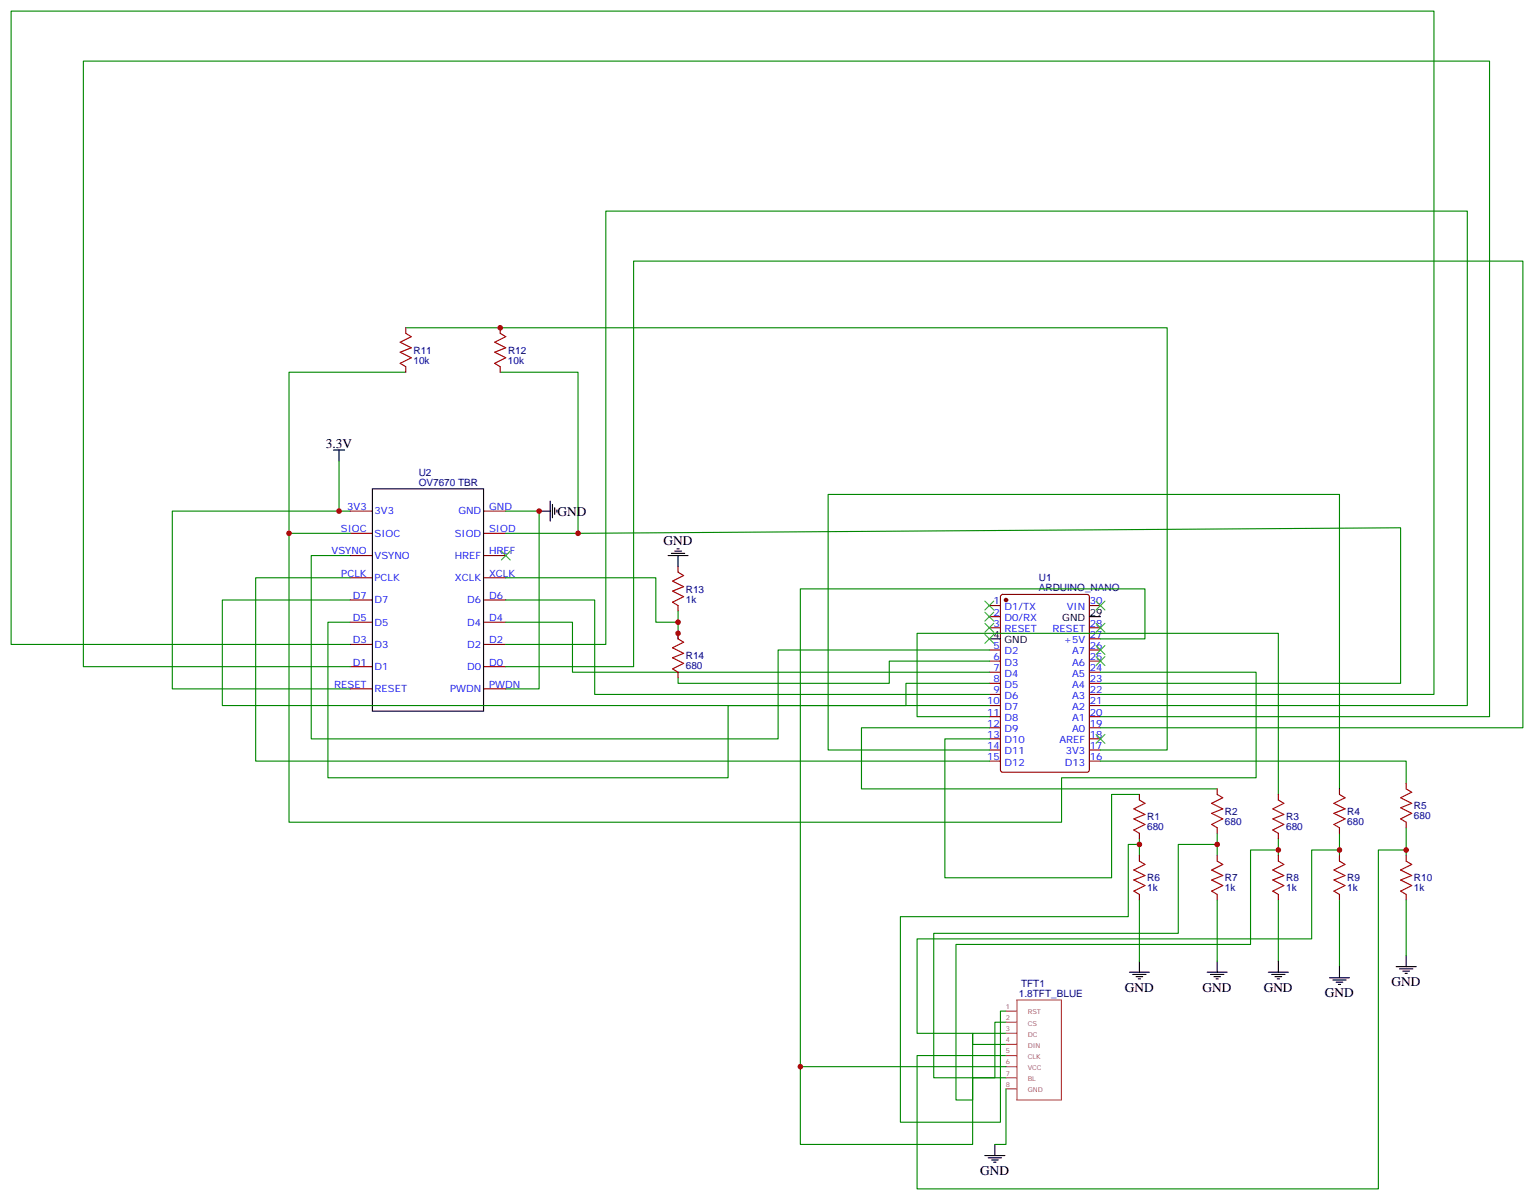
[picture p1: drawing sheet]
<svg xmlns="http://www.w3.org/2000/svg" width="487mm" height="381mm" viewBox="0 0 487 381" stroke-linecap="round" stroke-linejoin="round" font-family="sans-serif">
<g fill="none" stroke="#870000" stroke-width=".35">
<path d="M128.8 104.1v1.7M128.8 116.4v1.8M158.7 104.1v1.7M158.7 116.4v1.8M111.1 176.4h7.1M111.1 169.3h7.1M111.1 162.3h7.1M153.5 176.4h7M153.5 169.3h7M153.5 162.3h7M215.2 179.9v1.8M111.1 190.5h7.1"/>
<path d="M111.1 183.4h7.1M111.1 197.6h7.1M153.5 190.5h7M153.5 183.4h7M153.5 197.6h7M215.2 192.3v1.7M314 192.3h3.5M314 195.8h3.5M314 199.3h3.5M317.7 188.9l.5-.2h26.8l.7 .5v55.3l-.4 .6-27.1 .1-.6-.5-.1-55.3zM345.7 192.3h3.5M345.7 199.3h3.5"/>
<path d="M111.1 204.6h7.1M111.1 211.7h7.1M111.1 218.7h7.1M153.5 204.6h7M153.5 211.7h7M153.5 218.7h7M215.2 201.1v1.7M215.2 213.4v1.8M314 206.4h3.5M314 209.9h3.5M314 213.4h3.5M314 217h3.5"/>
<path d="M345.7 206.4h3.5M345.7 209.9h3.5M345.7 213.4h3.5M345.7 217h3.5M345.7 202.8h3.5M314 220.5h3.5M314 224h3.5M314 227.5h3.5M314 231.1h3.5M314 234.6h3.5M314 238.1h3.5M345.7 220.5h3.5"/>
<path d="M345.7 224h3.5M345.7 227.5h3.5M345.7 231.1h3.5M345.7 234.6h3.5M345.7 238.1h3.5M314 241.7h3.5M345.7 241.7h3.5M361.6 252.2v1.8M386.3 250.5v1.7M405.7 252.2v1.8M425.1 250.5v1.7M446.3 248.7v1.8"/>
<path d="M361.6 264.6v1.7M361.6 271.6v1.8M386.3 262.8v1.8M386.3 271.6v1.8M405.7 264.6v1.7M405.7 271.6v1.8M425.1 262.8v1.8M425.1 271.6v1.8M446.3 261.1v1.7M446.3 271.6v1.8M361.6 284v1.7M386.3 284v1.7"/>
<path d="M405.7 284v1.7M425.1 284v1.7M446.3 284v1.7"/>
</g>
<circle cx="319.3" cy="190.5" r=".53" fill="#870000" stroke="#870000" stroke-width=".35"/>
<g fill="none" stroke="#000" stroke-width=".35">
<path d="M105.8 142.9h3.6M107.6 142.9v3.5M118.2 155.2h35.3v70.6h-35.3zM174.6 159.1v6.4M171.1 162.3h3.5M175.3 160.2v4.2M176 161.2v2.1M176.7 161.9v.7M212 176.4h6.4M213.1 175.7h4.2M214.1 175h2.2M214.8 174.3h.7"/>
<path d="M215.2 176.4v3.5M345.7 195.8h3.5M314 202.8h3.5M358.4 308.7h6.4M359.5 309.4h4.2M360.5 310.1h2.2M361.2 310.8h.7M361.6 305.2v3.5M383.1 308.7h6.4M384.2 309.4h4.2M385.2 310.1h2.1M385.9 310.8h.7"/>
<path d="M386.3 305.2v3.5M402.5 308.7h6.4M403.6 309.4h4.2M404.6 310.1h2.2M405.3 310.8h.7M405.7 305.2v3.5M421.9 310.4h6.4M423 311.1h4.2M424 311.9h2.2M424.7 312.6h.7M425.1 306.9v3.5M443.1 306.9h6.3"/>
<path d="M444.1 307.6h4.3M445.2 308.3h2.1M445.9 309h.7M446.3 303.4v3.5M312.6 366.9h6.3M313.6 367.6h4.3M314.7 368.3h2.1M315.4 369h.7M315.7 363.4v3.5"/>
</g>
<g fill="none" stroke="#008700" stroke-width=".35">
<path d="M128.8 104.1h241.6v134h-21.2M128.8 118.2h-37.1v51.1h19.4M158.7 118.2h24.7v51.1h-22.9M107.6 146.4v15.9h3.5M91.7 169.3v91.8h245.2v-14.2h61.7v-33.5h-49.4M107.6 162.3h-52.9v56.4h56.4M111.1 176.4h-12.3v58.2h148.1v-28.2h67.1M160.5 162.3h10.6v56.4h-10.6M183.4 169.3l261.1-1.7v49.4h-95.3M111.1 183.4h-30v58.3h232.9M111.1 197.6h-7v49.3h127v-22.9h56.4v-7h26.5M111.1 190.5h-40.5v33.5h243.4"/>
<path d="M160.5 183.4h47.6v14.2h7.1M160.5 190.5h28.2v30h125.3M160.5 197.6h21.2v15.8h132.3M215.2 194v8.8M111.1 211.7h-84.6v-192.3h446.2v208.1h-123.5M111.1 204.6h-107.6v-201.1h451.6v217h-105.9M160.5 211.7h40.6v-128.8h282.2v148.2h-134.1M160.5 204.6h31.8v-137.6h273.4v157h-116.5M314 209.9h-31.8v7.1h-67v-1.8M349.2 202.8h14.2v-15.8h-109.4v176.4h54.7v-21.2h10.6M314 234.6h-14.1v44.1h52.9v-26.5h8.8M314 227.5h-23v-26.4h114.7v51.1"/>
<path d="M314 231.1h-40.6v19.4h112.9M314 238.1h-51.2v-81.1h162.3v93.5M349.2 241.7h97.1v7M361.6 268.1h-3.5v22.9h-72.3v65.3h31.7v-35.3h1.8M361.6 266.3v5.3M386.3 268.1h-12.4v28.2h-77.6v45.9h19.4v-17.6h3.6M386.3 264.6v7M405.7 269.9h-8.8v30h-93.5v49.3h5.3v-21.1h10.6M405.7 266.3v5.3M425.1 269.9h-8.8v28.2h-125.3v30h17.7v3.5h10.6M425.1 264.6v7M446.3 269.9h-8.9v107.6h-146.4v-42.4h28.3"/>
<path d="M446.3 262.8v8.8M361.6 285.7v19.5M386.3 285.7v19.5M405.7 285.7v19.5M425.1 285.7v21.2M446.3 285.7v17.7M254 338.7h65.3M319.3 345.7v17.7h-3.6"/>
</g>
<g fill="none" stroke="#3c3" stroke-width=".35">
<path d="M159.1 175l2.8 2.8M161.9 175l-2.8 2.8M312.6 190.9l2.8 2.8M312.6 194.4l2.8 2.8M312.6 197.9l2.8 2.8M315.4 190.9l-2.8 2.8M315.4 194.4l-2.8 2.8M315.4 197.9l-2.8 2.8M347.8 197.9l2.9 2.8M347.8 190.9l2.9 2.8M350.7 197.9l-2.9 2.8M350.7 190.9l-2.9 2.8"/>
<path d="M312.6 201.4l2.8 2.9M315.4 201.4l-2.8 2.9M347.8 205l2.9 2.8M347.8 208.5l2.9 2.8M350.7 205l-2.9 2.8M350.7 208.5l-2.9 2.8M347.8 233.2l2.9 2.8M350.7 233.2l-2.9 2.8"/>
</g>
<path d="M322.7 317.5h14.1v31.7h-14.1zM319.3 321h3.4M319.3 324.6h3.4M319.3 328.1h3.4M319.3 331.6h3.4M319.3 335.1h3.4M319.3 338.7h3.4M319.3 345.7h3.4M319.3 342.2h3.4" fill="none" stroke="#a64a4a" stroke-width=".35"/>
<g fill="none" stroke="#a10000" stroke-width=".35">
<path d="M128.8 105.8l1.7 1.1-3.5 1.8 3.5 1.7-3.5 1.4 3.5 1.8-3.5 1.8 1.8 1M158.7 105.8l1.8 1.1-3.5 1.8 3.5 1.7-3.5 1.4 3.5 1.8-3.5 1.8 1.7 1M215.2 181.7l1.8 1-3.6 1.8 3.6 1.8-3.6 1.4 3.6 1.7-3.6 1.8 1.8 1.1M215.2 202.8l1.8 1.1-3.6 1.8 3.6 1.7-3.6 1.4 3.6 1.8-3.6 1.8 1.8 1M361.6 254l1.8 1.1-3.6 1.7 3.6 1.8-3.6 1.4 3.6 1.8-3.6 1.7 1.8 1.1M386.3 252.2l1.8 1.1-3.6 1.8 3.6 1.7-3.6 1.4 3.6 1.8-3.6 1.8 1.8 1M405.7 254l1.8 1.1-3.6 1.7 3.6 1.8-3.6 1.4 3.6 1.8-3.6 1.7 1.8 1.1M425.1 252.2l1.8 1.1-3.6 1.8 3.6 1.7-3.6 1.4 3.6 1.8-3.6 1.8 1.8 1M446.3 250.5l1.7 1-3.5 1.8 3.5 1.8-3.5 1.4 3.5 1.7-3.5 1.8 1.8 1.1M361.6 273.4l1.8 1.1-3.6 1.7 3.6 1.8-3.6 1.4 3.6 1.8-3.6 1.7 1.8 1.1M386.3 273.4l1.8 1.1-3.6 1.7 3.6 1.8-3.6 1.4 3.6 1.8-3.6 1.7 1.8 1.1M405.7 273.4l1.8 1.1-3.6 1.7 3.6 1.8-3.6 1.4 3.6 1.8-3.6 1.7 1.8 1.1"/>
<path d="M425.1 273.4l1.8 1.1-3.6 1.7 3.6 1.8-3.6 1.4 3.6 1.8-3.6 1.7 1.8 1.1M446.3 273.4l1.7 1.1-3.5 1.7 3.5 1.8-3.5 1.4 3.5 1.8-3.5 1.7 1.8 1.1"/>
</g>
<g fill="#c00">
<circle cx="361.6" cy="268.1" r=".88"/>
<circle cx="386.3" cy="268.1" r=".88"/>
<circle cx="405.7" cy="269.9" r=".88"/>
<circle cx="425.1" cy="269.9" r=".88"/>
<circle cx="446.3" cy="269.9" r=".88"/>
<circle cx="215.2" cy="197.6" r=".88"/>
<circle cx="183.4" cy="169.3" r=".88"/>
<circle cx="91.7" cy="169.3" r=".88"/>
<circle cx="171.1" cy="162.3" r=".88"/>
<circle cx="107.6" cy="162.3" r=".88"/>
<circle cx="158.8" cy="104.1" r=".88"/>
<circle cx="215.2" cy="201.1" r=".88"/>
<circle cx="254" cy="338.7" r=".88"/>
</g>
<g font-size="4.2">
<text x="103.4" y="142.2">3.3V</text>
<text x="176.9" y="163.7">GND</text>
<text x="210.6" y="173">GND</text>
<text x="357" y="314.9">GND</text>
<text x="381.6" y="314.9">GND</text>
<text x="401.1" y="314.9">GND</text>
<text x="420.5" y="316.6">GND</text>
<text x="441.6" y="313.1">GND</text>
<text x="311.1" y="373.1">GND</text>
</g>
<g font-size="3.2" fill="#000080">
<text x="131.2" y="112.3">R11</text>
<text x="161.2" y="112.3">R12</text>
<text x="131.2" y="115.5">10k</text>
<text x="161.2" y="115.5">10k</text>
<text x="132.9" y="154.2">OV7670 TBR</text>
<text x="132.9" y="151">U2</text>
<text x="329.7" y="184.5">U1</text>
<text x="217.7" y="191.3">1k</text>
<text x="217.7" y="188.1">R13</text>
<text x="329.7" y="187.6">ARDUINO_NANO</text>
<text x="217.7" y="209.3">R14</text>
<text x="217.7" y="212.5">680</text>
<text x="448.7" y="256.9">R5</text>
<text x="364.1" y="263.6">680</text>
<text x="364.1" y="260.4">R1</text>
<text x="388.8" y="261.9">680</text>
<text x="388.8" y="258.7">R2</text>
<text x="408.2" y="263.6">680</text>
<text x="408.2" y="260.4">R3</text>
<text x="427.6" y="261.9">680</text>
<text x="427.6" y="258.7">R4</text>
<text x="448.7" y="260.1">680</text>
<text x="364.1" y="279.8">R6</text>
<text x="388.8" y="279.8">R7</text>
<text x="408.2" y="279.8">R8</text>
<text x="427.6" y="279.8">R9</text>
<text x="448.7" y="279.8">R10</text>
<text x="364.1" y="283">1k</text>
<text x="388.8" y="283">1k</text>
<text x="408.2" y="283">1k</text>
<text x="427.6" y="283">1k</text>
<text x="448.7" y="283">1k</text>
<text x="323.4" y="316.4">1.8TFT_BLUE</text>
<text x="324" y="313.3">TFT1</text>
</g>
<g font-size="3.2" fill="#00f">
<text x="110.2" y="161.9">3V3</text>
<text x="155.2" y="161.9">GND</text>
<text x="118.9" y="163.3">3V3</text>
<text x="145.5" y="163.3">GND</text>
<text x="108.2" y="169">SIOC</text>
<text x="118.9" y="170.4">SIOC</text>
<text x="144.3" y="170.4">SIOD</text>
<text x="155.2" y="169">SIOD</text>
<text x="105.3" y="176">VSYNO</text>
<text x="118.9" y="177.4">VSYNO</text>
<text x="144.3" y="177.4">HREF</text>
<text x="155.2" y="176">HREF</text>
<text x="108.3" y="183.1">PCLK</text>
<text x="118.9" y="184.5">PCLK</text>
<text x="144.4" y="184.5">XCLK</text>
<text x="155.2" y="183.1">XCLK</text>
<text x="112" y="190.1">D7</text>
<text x="118.9" y="191.6">D7</text>
<text x="148.3" y="191.6">D6</text>
<text x="155.2" y="190.1">D6</text>
<text x="315.3" y="191.9">1</text>
<text x="345.9" y="191.9">30</text>
<text x="112" y="197.2">D5</text>
<text x="155.2" y="197.2">D4</text>
<text x="315.3" y="195.4">2</text>
<text x="318.8" y="193.7">D1/TX</text>
<text x="318.8" y="197.2">D0/RX</text>
<text x="338.5" y="193.7">VIN</text>
<text x="118.9" y="198.6">D5</text>
<text x="148.3" y="198.6">D4</text>
<text x="315.3" y="199">3</text>
<text x="318.8" y="200.7">RESET</text>
<text x="334.1" y="200.7">RESET</text>
<text x="345.9" y="202.5">27</text>
<text x="345.9" y="199">28</text>
<text x="112" y="204.3">D3</text>
<text x="118.9" y="205.7">D3</text>
<text x="148.3" y="205.7">D2</text>
<text x="155.2" y="204.3">D2</text>
<text x="315.3" y="206">5</text>
<text x="315.3" y="209.5">6</text>
<text x="318.8" y="207.8">D2</text>
<text x="337.6" y="204.3">+5V</text>
<text x="340.2" y="207.8">A7</text>
<text x="345.9" y="209.5">25</text>
<text x="345.9" y="206">26</text>
<text x="112" y="211.3">D1</text>
<text x="118.9" y="212.7">D1</text>
<text x="148.3" y="212.7">D0</text>
<text x="155.2" y="211.3">D0</text>
<text x="315.3" y="213.1">7</text>
<text x="318.8" y="211.3">D3</text>
<text x="318.8" y="214.8">D4</text>
<text x="340.2" y="214.8">A5</text>
<text x="340.2" y="211.3">A6</text>
<text x="345.9" y="213.1">24</text>
<text x="106.1" y="218.4">RESET</text>
<text x="118.9" y="219.8">RESET</text>
<text x="142.9" y="219.8">PWDN</text>
<text x="155.2" y="218.4">PWDN</text>
<text x="315.3" y="216.6">8</text>
<text x="315.3" y="220.1">9</text>
<text x="318.8" y="218.4">D5</text>
<text x="318.8" y="221.9">D6</text>
<text x="340.2" y="221.9">A3</text>
<text x="340.2" y="218.4">A4</text>
<text x="345.9" y="220.1">22</text>
<text x="345.9" y="216.6">23</text>
<text x="313.3" y="223.7">10</text>
<text x="313.3" y="227.2">11</text>
<text x="318.8" y="225.4">D7</text>
<text x="340.2" y="225.4">A2</text>
<text x="345.9" y="227.2">20</text>
<text x="345.9" y="223.7">21</text>
<text x="313.3" y="230.7">12</text>
<text x="318.8" y="229">D8</text>
<text x="318.8" y="232.5">D9</text>
<text x="340.2" y="232.5">A0</text>
<text x="340.2" y="229">A1</text>
<text x="345.9" y="230.7">19</text>
<text x="313.3" y="234.2">13</text>
<text x="313.3" y="237.8">14</text>
<text x="318.8" y="236">D10</text>
<text x="318.8" y="239.5">D11</text>
<text x="336.2" y="236">AREF</text>
<text x="338.2" y="239.5">3V3</text>
<text x="345.9" y="237.8">17</text>
<text x="345.9" y="234.2">18</text>
<text x="313.3" y="241.3">15</text>
<text x="318.8" y="243.1">D12</text>
<text x="337.9" y="243.1">D13</text>
<text x="345.9" y="241.3">16</text>
</g>
<g font-size="3.2">
<text x="337.1" y="197.2">GND</text>
<text x="345.9" y="195.4">29</text>
<text x="315.3" y="202.5">4</text>
<text x="318.8" y="204.3">GND</text>
</g>
<g font-size="2.1" fill="#a54b4b">
<text x="319.3" y="320.3">1</text>
<text x="319.3" y="323.9">2</text>
<text x="326.2" y="322.1">RST</text>
<text x="319.3" y="327.4">3</text>
<text x="326.2" y="325.6">CS</text>
<text x="326.2" y="329.1">DC</text>
<text x="319.3" y="330.9">4</text>
<text x="319.3" y="334.4">5</text>
<text x="326.2" y="332.7">DIN</text>
<text x="319.3" y="338">6</text>
<text x="319.3" y="341.5">7</text>
<text x="326.2" y="336.2">CLK</text>
<text x="326.2" y="339.7">VCC</text>
<text x="319.3" y="345">8</text>
<text x="326.2" y="346.8">GND</text>
<text x="326.2" y="343.2">BL</text>
</g>
</svg>
